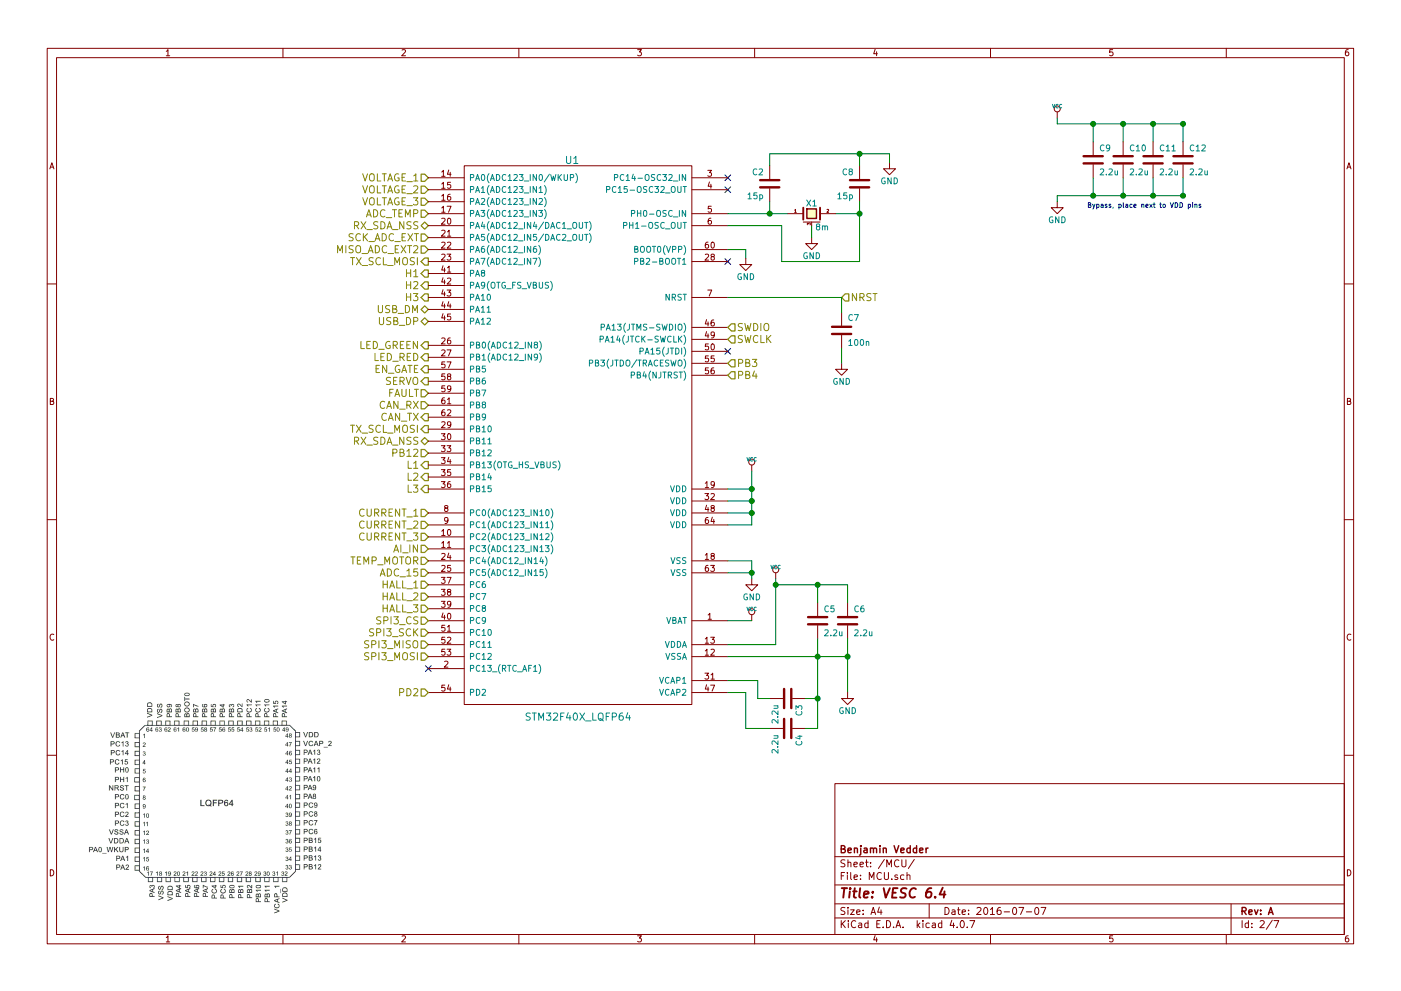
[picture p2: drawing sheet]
EESchema Schematic File Version 2
LIBS:power
LIBS:device
LIBS:transistors
LIBS:conn
LIBS:linear
LIBS:regul
LIBS:74xx
LIBS:cmos4000
LIBS:adc-dac
LIBS:memory
LIBS:xilinx
LIBS:microcontrollers
LIBS:dsp
LIBS:microchip
LIBS:analog_switches
LIBS:motorola
LIBS:texas
LIBS:switches
LIBS:intel
LIBS:audio
LIBS:interface
LIBS:digital-audio
LIBS:philips
LIBS:display
LIBS:cypress
LIBS:siliconi
LIBS:opto
LIBS:atmel
LIBS:contrib
LIBS:valves
LIBS:crf_1
EELAYER 25 0
EELAYER END
$Descr A4 11693 8268
encoding utf-8
Sheet 2 7
Title "VESC 6.4"
Date "2016-07-07"
Rev "A"
Comp "Benjamin Vedder"
Comment1 ""
Comment2 ""
Comment3 ""
Comment4 ""
$EndDescr
$Comp
L C C4
U 1 1
P 6575 6075
F 0 "C4" H 6625 6175 50  0000 L CNN
F 1 "2.2u" H 6625 5975 50  0000 L CNN
F 2 "CRF1:SMD-0603_c" H 6575 6075 60  0001 C CNN
F 3 "" H 6575 6075 60  0001 C CNN
	1    6575 6075
	0    1    1    0   
$EndComp
$Comp
L C C3
U 1 1
P 6575 5825
F 0 "C3" H 6625 5925 50  0000 L CNN
F 1 "2.2u" H 6625 5725 50  0000 L CNN
F 2 "CRF1:SMD-0603_c" H 6575 5825 60  0001 C CNN
F 3 "" H 6575 5825 60  0001 C CNN
	1    6575 5825
	0    1    1    0   
$EndComp
$Comp
L VCC #PWR028
U 1 1
P 6475 4825
F 0 "#PWR028" H 6475 4925 30  0001 C CNN
F 1 "VCC" H 6475 4925 30  0000 C CNN
F 2 "" H 6475 4825 60  0001 C CNN
F 3 "" H 6475 4825 60  0001 C CNN
	1    6475 4825
	1    0    0    -1  
$EndComp
$Comp
L VCC #PWR029
U 1 1
P 6275 3925
F 0 "#PWR029" H 6275 4025 30  0001 C CNN
F 1 "VCC" H 6275 4025 30  0000 C CNN
F 2 "" H 6275 3925 60  0001 C CNN
F 3 "" H 6275 3925 60  0001 C CNN
	1    6275 3925
	1    0    0    -1  
$EndComp
$Comp
L C C2
U 1 1
P 6425 1525
F 0 "C2" H 6475 1625 50  0000 L CNN
F 1 "15p" H 6475 1425 50  0000 L CNN
F 2 "CRF1:SMD-0603_c" H 6425 1525 60  0001 C CNN
F 3 "" H 6425 1525 60  0001 C CNN
	1    6425 1525
	-1   0    0    -1  
$EndComp
$Comp
L C C8
U 1 1
P 7175 1525
F 0 "C8" H 7225 1625 50  0000 L CNN
F 1 "15p" H 7225 1425 50  0000 L CNN
F 2 "CRF1:SMD-0603_c" H 7175 1525 60  0001 C CNN
F 3 "" H 7175 1525 60  0001 C CNN
	1    7175 1525
	-1   0    0    -1  
$EndComp
$Comp
L C C5
U 1 1
P 6825 5175
F 0 "C5" H 6875 5275 50  0000 L CNN
F 1 "2.2u" H 6875 5075 50  0000 L CNN
F 2 "CRF1:SMD-0603_c" H 6825 5175 60  0001 C CNN
F 3 "" H 6825 5175 60  0001 C CNN
	1    6825 5175
	1    0    0    -1  
$EndComp
$Comp
L C C6
U 1 1
P 7075 5175
F 0 "C6" H 7125 5275 50  0000 L CNN
F 1 "2.2u" H 7125 5075 50  0000 L CNN
F 2 "CRF1:SMD-0603_c" H 7075 5175 60  0001 C CNN
F 3 "" H 7075 5175 60  0001 C CNN
	1    7075 5175
	1    0    0    -1  
$EndComp
NoConn ~ 6075 2175
$Comp
L VCC #PWR030
U 1 1
P 6275 5175
F 0 "#PWR030" H 6275 5275 30  0001 C CNN
F 1 "VCC" H 6275 5275 30  0000 C CNN
F 2 "" H 6275 5175 60  0001 C CNN
F 3 "" H 6275 5175 60  0001 C CNN
	1    6275 5175
	1    0    0    -1  
$EndComp
NoConn ~ 6075 2925
NoConn ~ 6075 1475
NoConn ~ 6075 1575
NoConn ~ 3575 5575
$Comp
L C C7
U 1 1
P 7025 2750
F 0 "C7" H 7075 2830 50  0000 L BNN
F 1 "100n" H 7075 2650 50  0000 L CNN
F 2 "CRF1:SMD-0603_c" H 7025 2750 60  0001 C CNN
F 3 "" H 7025 2750 60  0001 C CNN
	1    7025 2750
	1    0    0    -1  
$EndComp
$Comp
L C C9
U 1 1
P 9125 1325
F 0 "C9" H 9175 1425 50  0000 L CNN
F 1 "2.2u" H 9175 1225 50  0000 L CNN
F 2 "CRF1:SMD-0603_c" H 9125 1325 60  0001 C CNN
F 3 "" H 9125 1325 60  0001 C CNN
	1    9125 1325
	1    0    0    -1  
$EndComp
$Comp
L C C10
U 1 1
P 9375 1325
F 0 "C10" H 9425 1425 50  0000 L CNN
F 1 "2.2u" H 9425 1225 50  0000 L CNN
F 2 "CRF1:SMD-0603_c" H 9375 1325 60  0001 C CNN
F 3 "" H 9375 1325 60  0001 C CNN
	1    9375 1325
	1    0    0    -1  
$EndComp
$Comp
L VCC #PWR031
U 1 1
P 8825 975
F 0 "#PWR031" H 8825 1075 30  0001 C CNN
F 1 "VCC" H 8825 1075 30  0000 C CNN
F 2 "" H 8825 975 60  0001 C CNN
F 3 "" H 8825 975 60  0001 C CNN
	1    8825 975 
	1    0    0    -1  
$EndComp
$Comp
L C C11
U 1 1
P 9625 1325
F 0 "C11" H 9675 1425 50  0000 L CNN
F 1 "2.2u" H 9675 1225 50  0000 L CNN
F 2 "CRF1:SMD-0603_c" H 9625 1325 60  0001 C CNN
F 3 "" H 9625 1325 60  0001 C CNN
	1    9625 1325
	1    0    0    -1  
$EndComp
$Comp
L C C12
U 1 1
P 9875 1325
F 0 "C12" H 9925 1425 50  0000 L CNN
F 1 "2.2u" H 9925 1225 50  0000 L CNN
F 2 "CRF1:SMD-0603_c" H 9875 1325 60  0001 C CNN
F 3 "" H 9875 1325 60  0001 C CNN
	1    9875 1325
	1    0    0    -1  
$EndComp
Text HLabel 3575 2575 0    60   BiDi ~ 0
USB_DM
Text HLabel 3575 2675 0    60   BiDi ~ 0
USB_DP
Text HLabel 3575 3075 0    60   Output ~ 0
EN_GATE
Text HLabel 3575 3175 0    60   Output ~ 0
SERVO
Text HLabel 3575 3275 0    60   Input ~ 0
FAULT
Text HLabel 3575 5375 0    60   Input ~ 0
SPI3_MISO
Text HLabel 3575 3575 0    60   Output ~ 0
TX_SCL_MOSI
Text HLabel 3575 3675 0    60   3State ~ 0
RX_SDA_NSS
Text HLabel 3575 4275 0    60   Input ~ 0
CURRENT_1
Text HLabel 3575 3875 0    60   Output ~ 0
L1
Text HLabel 3575 3975 0    60   Output ~ 0
L2
Text HLabel 3575 4075 0    60   Output ~ 0
L3
Text HLabel 3575 1975 0    60   Input ~ 0
SCK_ADC_EXT
Text HLabel 3575 4875 0    60   Input ~ 0
HALL_1
Text HLabel 3575 4975 0    60   Input ~ 0
HALL_2
Text HLabel 3575 5475 0    60   Input ~ 0
SPI3_MOSI
Text HLabel 3575 2275 0    60   Output ~ 0
H1
Text HLabel 3575 2375 0    60   Output ~ 0
H2
Text HLabel 3575 2475 0    60   Output ~ 0
H3
Text HLabel 3575 1475 0    60   Input ~ 0
VOLTAGE_1
Text HLabel 3575 1575 0    60   Input ~ 0
VOLTAGE_2
Text HLabel 3575 1675 0    60   Input ~ 0
VOLTAGE_3
Text HLabel 3575 2975 0    60   Output ~ 0
LED_RED
Text HLabel 3575 2875 0    60   Output ~ 0
LED_GREEN
Text HLabel 3575 4475 0    60   Input ~ 0
CURRENT_3
Text HLabel 3575 5275 0    60   Input ~ 0
SPI3_SCK
Text HLabel 3575 3775 0    60   Input ~ 0
PB12
Text Notes 9075 1725 0    40   ~ 0
Bypass, place next to VDD pins
Text HLabel 3575 3375 0    60   Input ~ 0
CAN_RX
Text HLabel 3575 3475 0    60   Output ~ 0
CAN_TX
Text HLabel 3575 4775 0    60   Input ~ 0
ADC_15
Text HLabel 3575 4675 0    60   Input ~ 0
TEMP_MOTOR
Text HLabel 3575 2075 0    60   Input ~ 0
MISO_ADC_EXT2
Text HLabel 3575 2175 0    60   Output ~ 0
TX_SCL_MOSI
Text HLabel 3575 1775 0    60   Input ~ 0
ADC_TEMP
Text HLabel 3575 1875 0    60   3State ~ 0
RX_SDA_NSS
$Comp
L STM32F40X_LQFP64 U1
U 1 1
P 4825 3625
F 0 "U1" H 4775 5925 60  0000 C CNN
F 1 "STM32F40X_LQFP64" H 4825 1275 60  0000 C CNN
F 2 "CRF1:lqfp64_pad_mod" H 4825 3625 60  0001 C CNN
F 3 "" H 4825 3625 60  0001 C CNN
	1    4825 3625
	1    0    0    -1  
$EndComp
Text HLabel 3575 4375 0    60   Input ~ 0
CURRENT_2
Text HLabel 3575 4575 0    60   Input ~ 0
AI_IN
Text HLabel 3575 5075 0    60   Input ~ 0
HALL_3
Text HLabel 3575 5175 0    60   Input ~ 0
SPI3_CS
Text HLabel 3575 5775 0    60   Input ~ 0
PD2
Text HLabel 6075 3025 2    60   Input ~ 0
PB3
Text HLabel 6075 3125 2    60   Input ~ 0
PB4
Text HLabel 6075 2725 2    60   Input ~ 0
SWDIO
Text HLabel 6075 2825 2    60   Input ~ 0
SWCLK
Text HLabel 7025 2475 2    60   Input ~ 0
NRST
$Comp
L GND #PWR032
U 1 1
P 7025 3025
F 0 "#PWR032" H 7025 2775 50  0001 C CNN
F 1 "GND" H 7025 2875 50  0000 C CNN
F 2 "" H 7025 3025 50  0001 C CNN
F 3 "" H 7025 3025 50  0001 C CNN
	1    7025 3025
	1    0    0    -1  
$EndComp
$Comp
L GND #PWR033
U 1 1
P 6775 1975
F 0 "#PWR033" H 6775 1725 50  0001 C CNN
F 1 "GND" H 6775 1825 50  0000 C CNN
F 2 "" H 6775 1975 50  0001 C CNN
F 3 "" H 6775 1975 50  0001 C CNN
	1    6775 1975
	1    0    0    -1  
$EndComp
$Comp
L GND #PWR034
U 1 1
P 7425 1350
F 0 "#PWR034" H 7425 1100 50  0001 C CNN
F 1 "GND" H 7425 1200 50  0000 C CNN
F 2 "" H 7425 1350 50  0001 C CNN
F 3 "" H 7425 1350 50  0001 C CNN
	1    7425 1350
	1    0    0    -1  
$EndComp
$Comp
L GND #PWR035
U 1 1
P 8825 1675
F 0 "#PWR035" H 8825 1425 50  0001 C CNN
F 1 "GND" H 8825 1525 50  0000 C CNN
F 2 "" H 8825 1675 50  0001 C CNN
F 3 "" H 8825 1675 50  0001 C CNN
	1    8825 1675
	1    0    0    -1  
$EndComp
Wire Wire Line
	7425 1275 7425 1350
Wire Wire Line
	6975 1775 7175 1775
Wire Wire Line
	7025 2900 7025 3025
Wire Wire Line
	7175 2175 6525 2175
Wire Wire Line
	7025 2475 7025 2600
Wire Wire Line
	6075 2475 7025 2475
Wire Wire Line
	8825 1675 8825 1625
Wire Wire Line
	8825 975  8825 1025
Wire Wire Line
	8825 1025 9875 1025
Wire Wire Line
	9875 1025 9875 1175
Connection ~ 9875 1025
Wire Wire Line
	9625 1025 9625 1175
Connection ~ 9625 1025
Wire Wire Line
	9375 1025 9375 1175
Connection ~ 9375 1025
Wire Wire Line
	9125 1025 9125 1175
Connection ~ 9125 1025
Wire Wire Line
	9125 1475 9125 1625
Connection ~ 9125 1625
Wire Wire Line
	9375 1475 9375 1625
Connection ~ 9375 1625
Wire Wire Line
	9625 1475 9625 1625
Connection ~ 9625 1625
Wire Wire Line
	9875 1625 9875 1475
Connection ~ 9875 1625
Wire Wire Line
	6825 6075 6725 6075
Wire Wire Line
	6825 5825 6725 5825
Wire Wire Line
	6825 5325 6825 6075
Wire Wire Line
	6075 5475 7075 5475
Connection ~ 6825 5825
Wire Wire Line
	6075 5675 6325 5675
Wire Wire Line
	6325 5675 6325 5825
Wire Wire Line
	6325 5825 6425 5825
Wire Wire Line
	6075 5775 6225 5775
Wire Wire Line
	6225 5775 6225 6075
Wire Wire Line
	6225 6075 6425 6075
Wire Wire Line
	7075 5325 7075 5775
Connection ~ 6825 5475
Wire Wire Line
	6475 4825 6475 5375
Wire Wire Line
	6075 4675 6275 4675
Wire Wire Line
	6075 4775 6275 4775
Connection ~ 6275 4775
Wire Wire Line
	6275 4375 6075 4375
Wire Wire Line
	6275 4275 6075 4275
Connection ~ 6275 4275
Wire Wire Line
	6275 4175 6075 4175
Connection ~ 6275 4175
Wire Wire Line
	6075 4075 6275 4075
Connection ~ 6275 4075
Wire Wire Line
	6075 1775 6575 1775
Wire Wire Line
	6525 1875 6075 1875
Wire Wire Line
	6525 2175 6525 1875
Wire Wire Line
	7175 1675 7175 2175
Connection ~ 7175 1775
Wire Wire Line
	6425 1675 6425 1775
Connection ~ 6425 1775
Wire Wire Line
	6425 1275 6425 1375
Wire Wire Line
	7175 1275 7175 1375
Wire Wire Line
	6425 1275 7425 1275
Connection ~ 7175 1275
Wire Wire Line
	6075 2075 6225 2075
Wire Wire Line
	6225 2075 6225 2150
Wire Wire Line
	6275 3925 6275 4375
Wire Wire Line
	6475 5375 6075 5375
Wire Wire Line
	6825 4875 6825 5025
Wire Wire Line
	6475 4875 7075 4875
Connection ~ 6475 4875
Wire Wire Line
	7075 4875 7075 5025
Connection ~ 6825 4875
Connection ~ 7075 5475
Wire Wire Line
	6075 5175 6275 5175
Wire Wire Line
	6775 1875 6775 1975
$Comp
L GND #PWR036
U 1 1
P 6225 2150
F 0 "#PWR036" H 6225 1900 50  0001 C CNN
F 1 "GND" H 6225 2000 50  0000 C CNN
F 2 "" H 6225 2150 50  0001 C CNN
F 3 "" H 6225 2150 50  0001 C CNN
	1    6225 2150
	1    0    0    -1  
$EndComp
Wire Wire Line
	8825 1625 9875 1625
$Comp
L GND #PWR037
U 1 1
P 7075 5775
F 0 "#PWR037" H 7075 5525 50  0001 C CNN
F 1 "GND" H 7075 5625 50  0000 C CNN
F 2 "" H 7075 5775 50  0001 C CNN
F 3 "" H 7075 5775 50  0001 C CNN
	1    7075 5775
	1    0    0    -1  
$EndComp
$Comp
L GND #PWR038
U 1 1
P 6275 4825
F 0 "#PWR038" H 6275 4575 50  0001 C CNN
F 1 "GND" H 6275 4675 50  0000 C CNN
F 2 "" H 6275 4825 50  0001 C CNN
F 3 "" H 6275 4825 50  0001 C CNN
	1    6275 4825
	1    0    0    -1  
$EndComp
Wire Wire Line
	6275 4675 6275 4825
$Comp
L CRYSTAL_SMD X1
U 1 1
P 6775 1775
F 0 "X1" H 6775 1865 50  0000 C CNN
F 1 "8m" H 6805 1665 50  0000 L CNN
F 2 "mojaKniznica:5x3.2KRISTALL" H 6775 1775 60  0001 C CNN
F 3 "" H 6775 1775 60  0000 C CNN
	1    6775 1775
	1    0    0    -1  
$EndComp
$EndSCHEMATC
